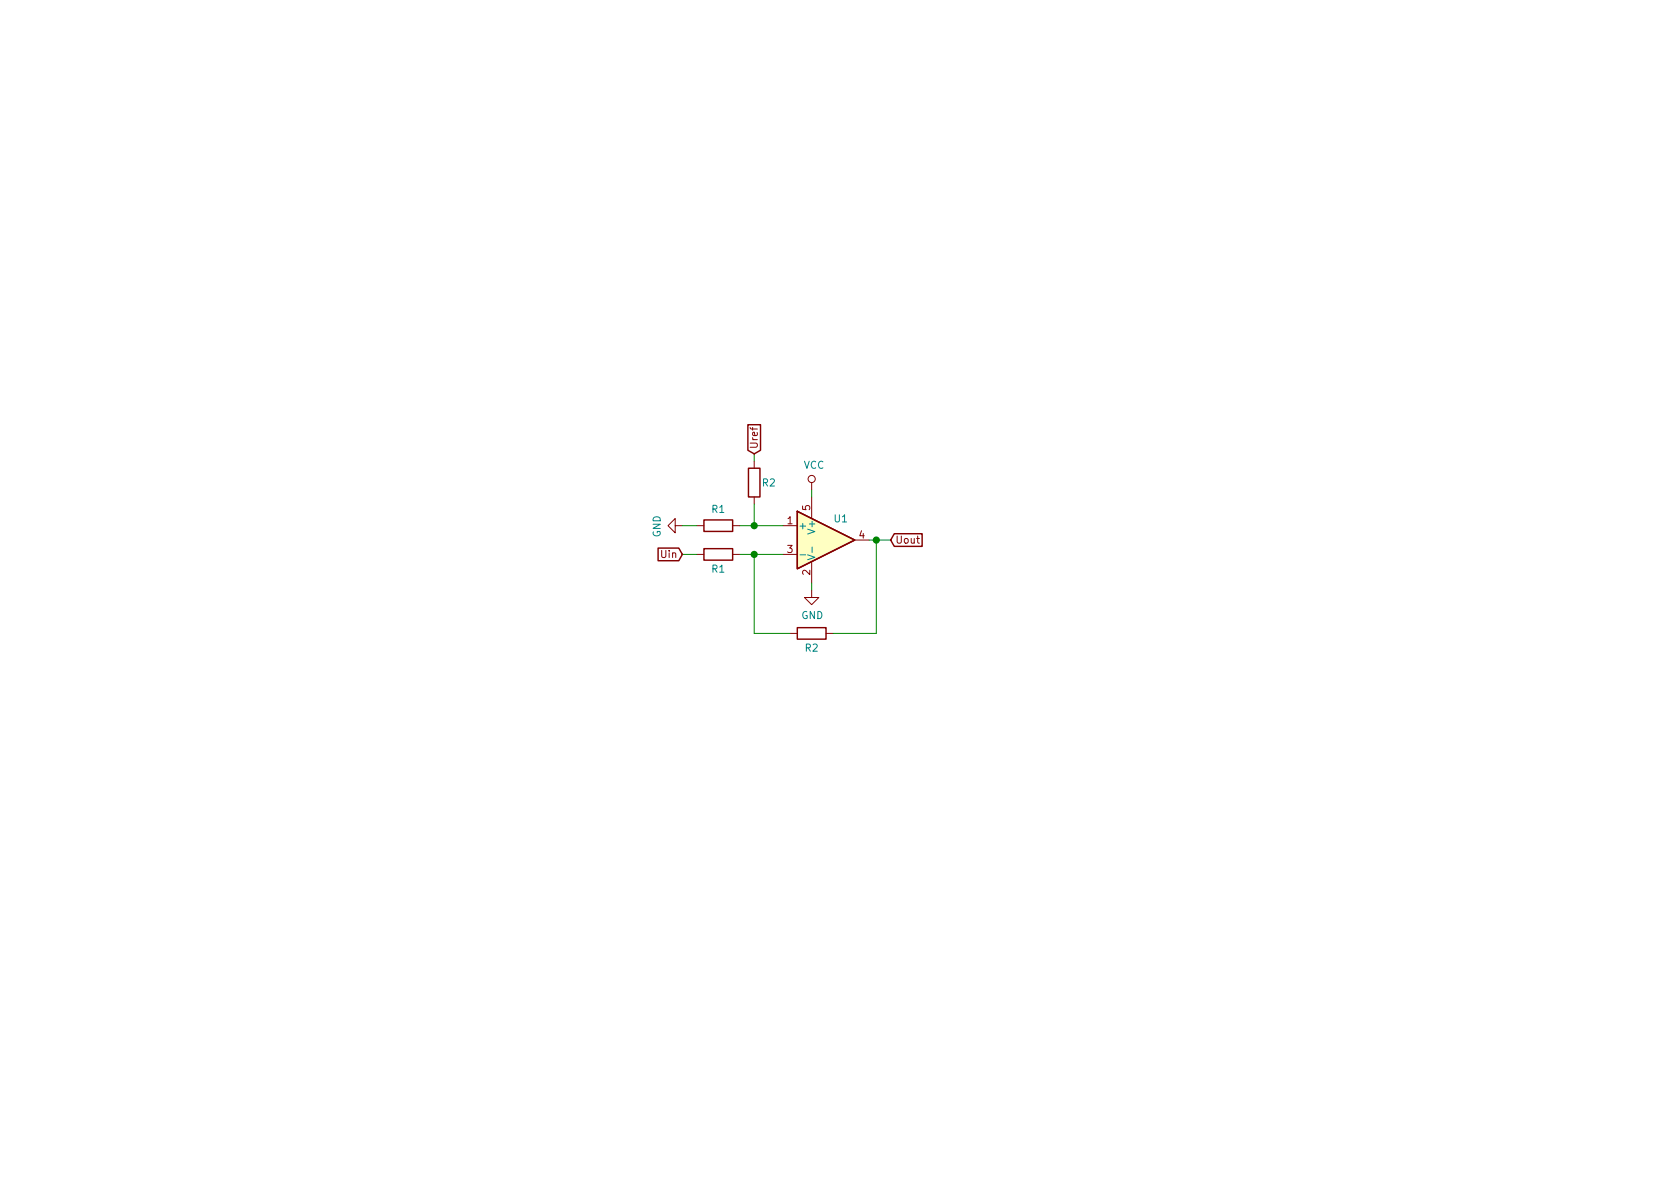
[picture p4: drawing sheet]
<svg xmlns="http://www.w3.org/2000/svg" width="297mm" height="210mm" viewBox="0 0 297 210" stroke-linecap="round" stroke-linejoin="round" font-family="sans-serif">
<path d="M141 90.4l10.1 5.1-10.1 5.1z" fill="#ffffc2" stroke="#ffffc2" stroke-width=".18"/>
<path d="M132.2 75.1h2.3v4.5l-1.2 .7-1.1-.7zM116.4 96.9h3.6l.6 1.1-.6 1.2h-3.6zM124.5 91.9h5v2.1h-5zM124.5 97h5v2.1h-5zM132.3 82.8h2.1v5.1h-2.1zM141 90.4l10.1 5.1-10.1 5.1zM158.1 94.4h4.9v2.2h-4.9l-.6-1.1zM141 111h5v2h-5z" fill="none" stroke="#840000" stroke-width=".25"/>
<g fill="none" stroke="#840000" stroke-width=".18">
<path d="M119.4 93v-1.3l-1.3 1.3 1.3 1.2v-1.2h1.2M123.2 93h1.3M123.2 98h1.3M129.5 93h1.3M129.5 98h1.3M133.3 81.5v1.3M133.3 87.9v1.2M138.4 93h2.6M138.4 98h2.6M143.5 85.3v1.3M143.5 87.9v3.8M143.5 99.3v3.8"/>
<path d="M151.1 95.5h2.6M139.7 112h1.3M143.5 104.4v1.3h1.3l-1.3 1.2-1.3-1.2h1.3M146 112h1.3"/>
<circle cx="143.5" cy="84.7" r=".63"/>
</g>
<path d="M141.5 98.1h.9M142.8 98.1l1.3 .4-1.3 .5M143.6 96.7v1" fill="none" stroke="#008484" stroke-width=".18"/>
<path d="M120.6 98h2.6M120.6 93h2.6M130.8 98h7.6M130.8 93h7.6M133.3 98v14h6.4M133.3 80.3v1.2M133.3 89.1v3.9M143.5 86.6v1.3M153.7 95.5h3.8M154.9 95.5v16.5h-7.6M143.5 103.1v1.3" fill="none" stroke="#008400" stroke-width=".18"/>
<g fill="#008400" stroke="#008400" stroke-width=".25">
<circle cx="133.4" cy="98" r=".51"/>
<circle cx="154.9" cy="95.5" r=".51"/>
<circle cx="133.4" cy="93" r=".51"/>
</g>
<g font-size="1.8" fill="#840000">
<text x="134" y="79.5" transform="rotate(-90 134 79.5)">Uref</text>
<text x="139.2" y="92.7">1</text>
<text x="143.3" y="90.3" transform="rotate(-90 143.3 90.3)">5</text>
<text x="151.9" y="95.2">4</text>
<text x="117" y="98.7">Uin</text>
<text x="139.2" y="97.8">3</text>
<text x="143.3" y="101.7" transform="rotate(-90 143.3 101.7)">2</text>
<text x="158.3" y="96.1">Uout</text>
</g>
<g font-size="1.8" fill="#008484">
<text x="142.1" y="82.9">VCC</text>
<text x="134.8" y="86">R2</text>
<text x="116.8" y="95" transform="rotate(-90 116.8 95)">GND</text>
<text x="125.9" y="90.7">R1</text>
<text x="141.1" y="93.6">+</text>
<text x="144.1" y="94" transform="rotate(-90 144.1 94)">V+</text>
<text x="147.5" y="92.4">U1</text>
<text x="125.9" y="101.3">R1</text>
<text x="141.7" y="109.5">GND</text>
<text x="142.4" y="115.2">R2</text>
</g>
</svg>
